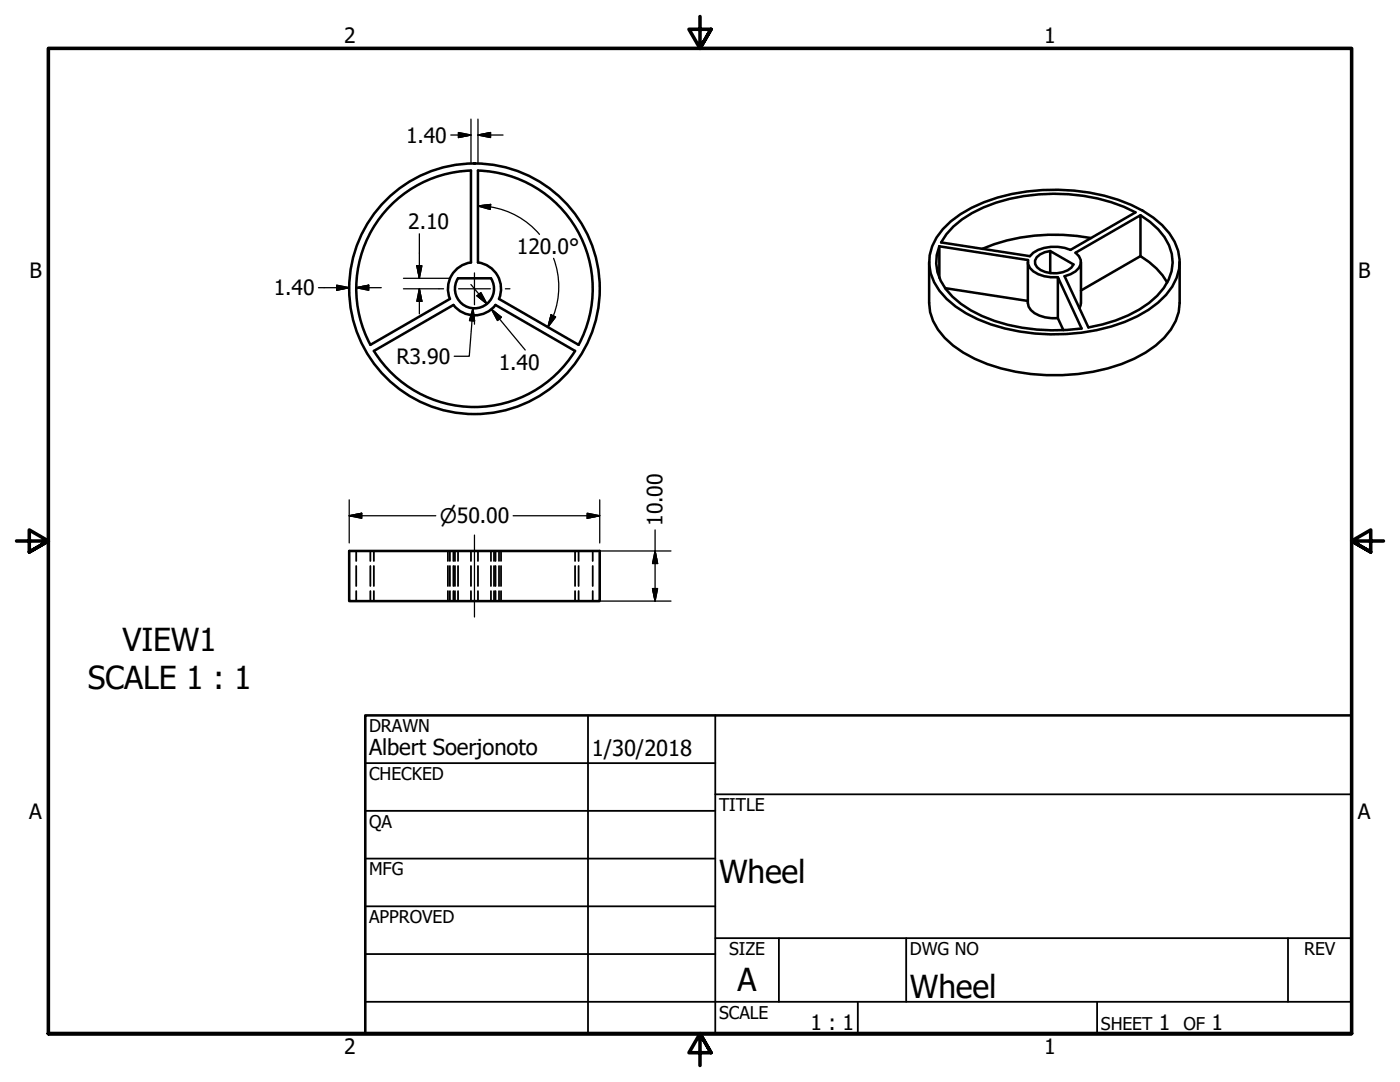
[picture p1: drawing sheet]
<svg xmlns="http://www.w3.org/2000/svg" width="279mm" height="216mm" viewBox="0 0 279 216" stroke-linecap="round" stroke-linejoin="round" font-family="sans-serif">
<!-- layer: Hidden (ANSI) -->
<g fill="none" stroke="#000" stroke-width=".36">
<path d="M71.1 109.9v2M71.1 112.9v4M71.1 117.9v2M73.9 109.9v2M73.9 112.9v4M73.9 117.9v2M74.6 109.9v2M74.6 112.9v4M74.6 117.9v2M89.4 109.9v2M89.4 112.9v4M89.4 117.9v2"/>
<path d="M89.8 109.9v2M89.8 112.9v4M89.8 117.9v2M90.5 109.9v2M90.5 112.9v4M90.5 117.9v2M90.8 109.9v2M90.8 112.9v4M90.8 117.9v2M91.4 109.9v2M91.4 112.9v4M91.4 117.9v2"/>
<path d="M94 109.9v2M94 112.9v4M94 117.9v2M95.4 109.9v2M95.4 112.9v4M95.4 117.9v2M98 109.9v2M98 112.9v4M98 117.9v2M98.6 109.9v2M98.6 112.9v4M98.6 117.9v2"/>
<path d="M98.9 109.9v2M98.9 112.9v4M98.9 117.9v2M99.6 109.9v2M99.6 112.9v4M99.6 117.9v2M100 109.9v2M100 112.9v4M100 117.9v2M114.8 109.9v2M114.8 112.9v4M114.8 117.9v2"/>
<path d="M115.5 109.9v2M115.5 112.9v4M115.5 117.9v2M118.3 109.9v2M118.3 112.9v4M118.3 117.9v2"/>
</g>
<!-- layer: Visible (ANSI) -->
<g fill="none" stroke="#000" stroke-width=".51">
<path d="M89.8 59.6l-15.9 9.2M89.8 59.6a5.3 5.3 0 0 1 4.2-7.2v-18.4a23.6 23.6 0 0 0-20.1 34.8M91.4 55.5h6.6a3.9 3.9 0 0 1-3.3 6 3.9 3.9 0 0 1-3.3-6zM99.6 59.6a5.3 5.3 0 0 0-4.2-7.2v-18.4a23.6 23.6 0 0 1 20.1 34.8l-15.9-9.2M185.4 52.3v8.2a10.8 10.8 0 0 0 4.8 8.4 30.7 30.7 0 0 0 15.5 5.7 37.7 37.7 0 0 0 23-4.3 13.9 13.9 0 0 0 6.5-8l.2-1.8v-8.2M187.5 49.1a8.9 8.9 0 0 0 2.6 10.1 26.1 26.1 0 0 0 13.9 6.2 40.3 40.3 0 0 0 11.9 .2l-4.8-10.3v8.2M187.5 49.1l17.7 2.8a2.7 2.7 0 0 0 2 2.8l1.2 .4 1.3 .2h1.4M187.5 49.1v6.3M188.2 45.7a25.4 25.4 0 0 1 13.8-7 40.6 40.6 0 0 1 23.8 2.2 17.9 17.9 0 0 1 8.6 7.4 9.1 9.1 0 0 1-1.7 10.5 25.3 25.3 0 0 1-13.8 7.1 40.4 40.4 0 0 1-23.8-2.2 17.8 17.8 0 0 1-8.7-7.4 9.1 9.1 0 0 1 1.8-10.6zM188.6 57.5l16.5 2.5M190.3 45.2a26.6 26.6 0 0 1 14-6.1 36.7 36.7 0 0 1 22.3 3.3l-13 7.5a8.2 8.2 0 0 0-7.4 .5l-.7 .7-17.7-2.7 1.1-1.7zM205.1 52.3v8.2a3.1 3.1 0 0 0 2.3 2.5l1.2 .3 2.5 .2"/>
<path d="M209.6 50.1a3.3 3.3 0 0 0-3 1.9 2.24 2.24 0 0 0 2 2.3 5.7 5.7 0 0 0 5.2-.9l.4-.6-4.6-2.7v4.4M215.7 52.3v8.2l-.3 1M217.7 47.5a38.1 38.1 0 0 0-21.6 2.1M227.6 51.1a14.5 14.5 0 0 1 5.3 5.3M227.6 42.9a12.9 12.9 0 0 1 6.3 7.8 8.9 8.9 0 0 1-3 8.3 25.6 25.6 0 0 1-13.7 6.3l-4.7-10.2a4 4 0 0 0 3.2-2.4v-.8l-.4-.8-.7-.7 13-7.5v8.2l-11.9 6.9M74.6 70l15.9-9.1a5.3 5.3 0 0 0 8.4 0l15.9 9.1M74.6 70a23.6 23.6 0 0 0 40.2 0M211.1 63.5l1.1 2.4M69.7 109.9h50v10h-50z"/>
<circle cx="94.7" cy="57.6" r="25"/>
</g>
<!-- layer: Border (ANSI) -->
<path d="M139.7 3.3v6.4l-2.2-3.9h4.4l-2.2 3.9 2.2-3.9M3.3 107.9h6.4l-3.9-2.2v4.5l3.9-2.3-3.9 2.3M276.1 107.9h-6.4l3.9-2.2v4.5l-3.9-2.3 3.9 2.3M9.7 206.2v-196.5h260v196.5h-260h260M141.9 210.1l-2.2-3.9 2.2 3.9h-4.4l2.2-3.9v6.4" fill="none" stroke="#000" stroke-width=".71"/>
<!-- layer: Title (ANSI) -->
<g fill="none" stroke="#000" stroke-width=".36">
<path d="M72.9 152.3h69.8M117.3 142.7v63.5M142.7 158.5h127M142.7 142.7v63.5M72.9 161.8h69.8M72.9 171.3h69.8M72.9 199.9h196.8M72.9 180.8h69.8M72.9 190.4h69.8M142.7 187.2h127M155.4 187.2v12.7M171.2 199.9v6.3"/>
<path d="M180.8 187.2v12.7M218.9 199.9v6.3M257 187.2v12.7"/>
</g>
<path d="M72.9 142.7h196.8v63.5h-196.8z" fill="none" stroke="#000" stroke-width=".51"/>
<!-- layer: Dimension (ANSI) -->
<g fill="none" stroke="#000" stroke-width=".25">
<path d="M90 26.9h4M91.5 26.4l2.5 .5-2.5 .5zM94 23.8v8.6M95.4 26.9l2.5-.5v1zM95.4 26.9h5M95.4 23.8v8.6M63.6 57.4h6.1M67.2 56.9l2.5 .5-2.5 .5zM71.1 57.4l2.5-.5v1zM71.1 57.4h5M80.5 55.5h9.3M80.5 57.6h7.1"/>
<path d="M83.2 53h1l-.5 2.5zM83.7 57.6l.5 2.5h-1zM83.7 46.7v8.8M83.7 57.6v5M94 56.8l3.2 3.8M95.2 59l.8-.6 1.2 2.2zM95.4 41.1l2.5-.3-.1 1zM95.4 41.1a16.1 16.1 0 0 1 12.3 5.7M110.5 51.5a16.1 16.1 0 0 1-1.2 13.8M94.4 61.5l.3 2.6-1-.1zM94.4 61.5l-.7 9.6h-3.1M98.1 61.7l2 1.6-.8 .7z"/>
<path d="M98.1 61.7l6.7 8.1M110 62.8l.9 .4-1.6 2.1zM69.7 99.7v8.6M119.7 99.7v8.6M69.7 102.9l2.5-.5v1zM69.7 102.9h17.3M102.4 102.9h17.3M117.2 102.4l2.5 .5-2.5 .5zM119.9 119.9h14M119.9 109.9h14M130.2 117.4h1l-.5 2.5zM130.7 109.9l.5 2.5h-1z"/>
<path d="M130.7 105.7v14.2"/>
</g>
<g fill="#000" stroke="#000" stroke-width=".25">
<path d="M91.5 27.4l2.5-.5zM91.5 26.4l2.5 .5-2.5 .5zM95.4 26.9l2.5-.5zM95.4 26.9l2.5-.5v1zM67.2 57.9l2.5-.5zM67.2 56.9l2.5 .5-2.5 .5zM71.1 57.4l2.5-.5zM71.1 57.4l2.5-.5v1zM83.2 53l.5 2.5zM83.2 53h1l-.5 2.5zM95.2 59l2 1.6zM95.2 59l.8-.6 1.2 2.2z"/>
<path d="M95.4 41.1l2.5-.3zM95.4 41.1l2.5-.3-.1 1zM83.7 57.6l.5 2.5zM83.7 57.6l.5 2.5h-1zM94.4 61.5l.3 2.6zM94.4 61.5l.3 2.6-1-.1zM98.1 61.7l2 1.6zM98.1 61.7l2 1.6-.8 .7zM110 62.8l-.7 2.5zM110 62.8l.9 .4-1.6 2.1zM69.7 102.9l2.5-.5zM69.7 102.9l2.5-.5v1z"/>
<path d="M117.2 103.4l2.5-.5zM117.2 102.4l2.5 .5-2.5 .5zM130.2 117.4l.5 2.5zM130.2 117.4h1l-.5 2.5zM130.7 109.9l.5 2.5zM130.7 109.9l.5 2.5h-1z"/>
</g>
<!-- layer: Center Mark (ANSI) -->
<path d="M87.6 57.6h.9M91.5 57.6h6.4M94.7 54.5v6.3M100.9 57.6h.9M94.7 63.8v.9" fill="none" stroke="#000" stroke-width=".25"/>
<!-- layer: Centerline (ANSI) -->
<path d="M94.7 106.8v16.3" fill="none" stroke="#000" stroke-width=".25"/>
<g font-size="6.3">
<text x="24.5" y="129.9">VIEW1</text>
<text x="17.5" y="137.4">SCALE 1 : 1</text>
<text x="143.5" y="176.3">Wheel</text>
<text x="147.2" y="197.7">A</text>
<text x="181.6" y="199.1">Wheel</text>
</g>
<g font-size="4.4">
<text x="73.7" y="150.6">Albert Soerjonoto</text>
<text x="118.1" y="150.8">1/30/2018</text>
</g>
<g font-size="4.2">
<text x="68.7" y="8.6">2</text>
<text x="208.4" y="8.6">1</text>
<text x="81" y="28.5">1.40</text>
<text x="81.5" y="45.8">2.10</text>
<text x="103.2" y="50.7">120.0°</text>
<text x="5.9" y="55.5">B</text>
<text x="54.6" y="58.9">1.40</text>
<text x="271" y="55.5">B</text>
<text x="79.1" y="72.6">R3.90</text>
<text x="99.5" y="73.7">1.40</text>
<text x="132.2" y="104.9" transform="rotate(-90 132.2 104.9)">10.00</text>
<text x="5.8" y="163.4">A</text>
<text x="271" y="163.4">A</text>
<text x="161.8" y="205.5">1 : 1</text>
<text x="231.3" y="205.4">1</text>
<text x="241.8" y="205.4">1</text>
<text x="68.7" y="210.3">2</text>
<text x="208.4" y="210.3">1</text>
</g>
<text font-size="4" x="87.8" y="104.4">⌀50.00</text>
<g font-size="3.5">
<text x="73.7" y="146">DRAWN</text>
<text x="73.7" y="155.6">CHECKED</text>
<text x="143.5" y="161.8">TITLE</text>
<text x="73.7" y="165.2">QA</text>
<text x="73.7" y="174.7">MFG</text>
<text x="73.7" y="184.2">APPROVED</text>
<text x="145.5" y="190.5">SIZE</text>
<text x="181.6" y="190.6">DWG NO</text>
<text x="260.3" y="190.5">REV</text>
<text x="143.5" y="203.2">SCALE</text>
<text x="219.7" y="205.4">SHEET</text>
<text x="236.2" y="205.4">OF</text>
</g>
</svg>
